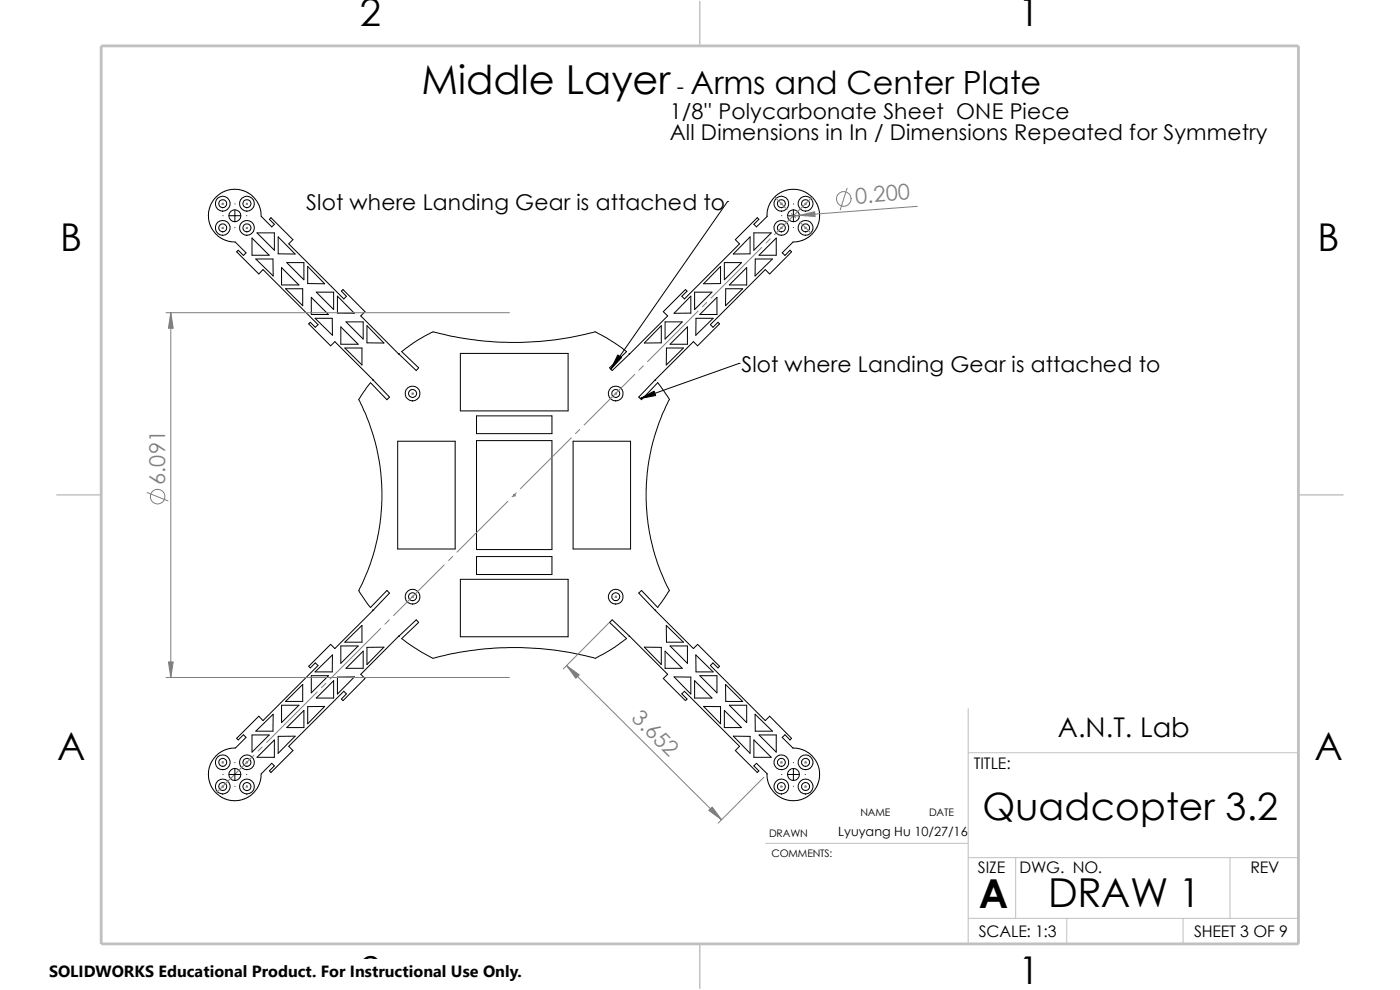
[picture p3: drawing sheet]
<svg xmlns="http://www.w3.org/2000/svg" width="297mm" height="210mm" viewBox="0 0 297 210" stroke-linecap="round" stroke-linejoin="round" font-family="sans-serif">
<path d="M205.4 159.7h70.1M205.4 150.3v49.9M275.5 150.3v49.9h-239.9M162.4 178.9h43M205.4 181.9h70.1M205.4 194.8h70.1M215.5 181.9v12.9M226.3 194.8v5.4M251 194.8v5.4M260.9 181.9v12.9" fill="none" stroke="#c0c0c0" stroke-width=".21"/>
<path d="M148.5 .2v9.5M11.9 105h9.6M275.5 105h9.5M148.5 200.2v9.6" fill="none" stroke="#c0c0c0" stroke-width=".3"/>
<path d="M21.5 9.7h254v190.5h-254z" fill="none" stroke="#c0c0c0" stroke-width=".59"/>
<g fill="none" stroke="#000" stroke-width=".21">
<path d="M47.3 45.8h.1M48.6 45.8h2.5M49.8 44.5v2.5M49.8 48.3h.1M49.8 43.3h.1M52.3 45.8h.1M53.5 50.5l3.6 3.6h-3.6zM54.3 54.9h3.6l.1 3.6zM54.5 49.4h3.7v3.7zM59 50.2l3.6 3.7-3.6-.1zM59.7 56.8l3.7 3.7h-3.7zM60.8 55.7h3.7v3.7z"/>
<path d="M65.3 56.5l3.6 3.7h-3.6zM152.9 56.5v3.7h-3.6zM153.7 55.7h3.6l-3.6 3.7zM154.3 42.8h.1M154.3 42.8l-24.7 35.5M158.4 56.8v3.7h-3.7zM159.1 50.2v3.6l-3.5 .1zM159.9 49.4h3.7l-3.7 3.7zM160.2 54.9h3.7l-3.7 3.6zM161 54.1l3.7-3.6v3.6zM162.7 45.9l.1-1.1 .3-1.1 .4-.9 .7-.9 .8-.7 1.2-.6 2-.5 2.1 .4 .9 .4 .9 .8 .7 .8 .7 1.1 .4 2.1-.1 1.2-.5 1.4-1.3 1.7-1.6 .9-1.2 .4-1 .1-2.3 2.2 .6 .6 1.1-1.1 .3 .3-4.6 4.7-1-.9-11.6 11.7 .6 .5 1-1 .4 .3-4.7 4.7-.9-.9-8.1 8.1M162.8 45.9l-2.3 2.2-.6-.5 1.1-1.1-.3-.3-4.7 4.6 .9 .9-11.7 11.7-.5-.5 1.1-1.1-.4-.4-4.7 4.7 .9 .9-8 8.1"/>
<path d="M165.8 45.8h.1M167.1 45.8h2.5M168.3 43.3h.1M168.3 44.5v2.5M168.3 48.3h.1M170.8 45.8h.1M60.6 61.3h3.6v3.6zM66 63.1l3.7 3.6h-3.7zM66.8 67.5h3.7v3.6zM67.1 62h3.7v3.7zM71.6 62.8l3.6 3.7-3.6-.1zM72.3 69.3l3.7 3.7h-3.7z"/>
<path d="M73.2 73.8h3.6v3.6zM73.4 68.3h3.6v3.6zM77.9 69.1l3.5 3.7-3.5-.1zM97.7 75h22.8v12.2h-22.8zM133.5 75l.1 .1zM133.6 75.1l-3.7 3.5-.6-.6 3.6-3.4-.4-.3a37.9 37.9 0 0 0-6.2-3.9 67 67 0 0 1-34.4 0 31.7 31.7 0 0 0-6.7 4.2l3.6 3.4-.5 .6-3.6-3.6-.1 .1-8.1-8.1 .9-.9-4.6-4.7-.4 .4 1.1 1.1-.6 .5-11.6-11.7 .8-.9-4.6-4.6-.4 .3 1.1 1.1-.5 .5-2.3-2.2-.1-1.1-.4-1.3-.3-.7-1.1-1.3-1.6-.9-1.1-.4-1.1-.1-1.3 .2-.8 .3-1.6 1.1-.7 .8-.7 1.1-.4 2.1 .4 2.1 .4 .8 .7 1 .8 .7 1.2 .6 1.2 .4 1 .1 2.3 2.2-.6 .6-1.1-1.1-.3 .3 4.7 4.7 .9-.9 11.7 11.7-.6 .5-1.1-1-.3 .3 4.6 4.7 .9-.9 8.1 8.1M140.3 69.1v3.6l-3.6 .1zM141.1 68.3h3.6l-3.6 3.6zM141.4 73.8h3.6l-3.6 3.6zM145.8 69.3v3.7h-3.6zM146.6 62.8v3.6l-3.6 .1zM147.4 62h3.6l-3.6 3.7z"/>
<path d="M147.7 67.5h3.6l-3.7 3.6zM148.5 66.7l3.6-3.6v3.6zM154 61.3h3.6l-3.7 3.6zM156.8 77.1h.1M156.8 77.1l-21 7.4M76.1 84.8a44.2 44.2 0 0 1 0 40.5l2.5 3.6M79.1 80.6h.1M79.1 80.6l3.5 3.6-.5 .6-3.5-3.6-2.5 3.6M84.4 93.6h12.2v22.9h-12.2zM101.1 88.2h16v3.8h-16zM101.1 93.5h16v23.1h-16zM121.6 93.6h12.2v22.9h-12.2z"/>
<path d="M139 80.6h.1zM139 80.6l-3.5 3.6 .6 .6 3.4-3.6M139.5 81.2l2.5 3.6a44 44 0 0 0 0 40.5M101.1 118.1h16v3.8h-16zM72.3 137h3.7l-3.7 3.7zM73.2 136.2l3.6-3.5v3.5zM77.9 137.3h3.5l-3.5 3.7zM78.6 128.9l3.5-3.6 .5 .5-3.5 3.7M79.1 129.5h.1M79.1 129.5l-8.1 8.1-.9-.9-4.6 4.7 .3 .3 1.1-1.1 .6 .6-11.7 11.7-.9-1-4.7 4.7 .3 .4 1.1-1.1 .6 .5-2.3 2.3h-1l-1.2 .4-1.2 .6-.8 .7-.7 1-.4 .9-.4 2 .4 2.1 .7 1.2 .7 .8 1.6 1 .8 .3 1.3 .2 1.1-.1 1.1-.3 1.6-1 1.3-1.6 .4-1.2 .2-1.5 2.3-2.3 .5 .6-1.1 1 .4 .4 4.6-4.7-.8-.9 11.6-11.7 .6 .6-1.1 1.1 .4 .3 4.6-4.7-.9-.9 8.1-8h.1l3.6-3.5 .5 .5-3.6 3.5 .4 .2a42.5 42.5 0 0 0 6.2 4M91.9 139.7a65.9 65.9 0 0 1 34.4 0M97.7 122.9h22.8v12.2h-22.8z"/>
<path d="M133.6 135h-.1zM133.6 135l-3.7-3.5-.6 .5 3.6 3.5a40.8 40.8 0 0 1-6.6 4.2M133.6 135l8 8-.9 .9 4.7 4.7 .4-.3-1.1-1.1 .5-.6 11.7 11.7-.9 .9 4.7 4.7 .3-.4-1.1-1 .6-.6 2.3 2.3M136.7 137.3h3.6v3.7zM139 129.5l8.1 8.1 .9-.9 4.7 4.7-.4 .3-1-1.1-.6 .6 11.6 11.7 1-1 4.6 4.7-.3 .4-1.1-1.1-.6 .5 2.3 2.3h1l1.2 .4 1.6 1 1.3 1.6 .5 1.4 .1 1.2-.4 2.1-.7 1.2-.7 .8-.9 .7-.9 .4-2.1 .4-2-.4-1.2-.7-.8-.7-.7-.9-.4-.9-.3-1.1-.1-1.1M139.1 129.4l-.1 .1zM141.1 138.1l3.6 3.7h-3.6zM141.4 132.7l3.6 3.5h-3.6zM142 125.3l-2.5 3.6-3.4-3.6-.6 .5 3.5 3.7M142.2 137h3.6v3.7zM147.6 138.9l3.7 3.6h-3.6zM53.5 155.9h3.6l-3.6 3.7z"/>
<path d="M54.3 155.1l3.7-3.6-.1 3.6zM59 156.2h3.6l-3.6 3.6zM59.7 149.6h3.7l-3.7 3.7zM60.6 148.8l3.6-3.6v3.6zM64.5 150.7v3.6h-3.7zM65.3 149.9h3.6l-3.6 3.6zM66 143.3h3.7l-3.7 3.7zM66.8 142.5l3.7-3.6v3.6zM67.1 148.1l3.7-3.7v3.7zM71.6 143.6h3.6l-3.6 3.6zM73.4 141.8l3.6-3.7v3.7zM143 143.6h3.6v3.6z"/>
<path d="M147.4 144.4l3.6 3.7h-3.6zM148.5 143.3h3.6v3.7zM149.3 149.9h3.6v3.6zM153.7 150.7l3.6 3.6h-3.6zM153.9 145.2l3.7 3.6h-3.6zM154.7 149.6h3.7v3.7zM155.6 156.2h3.5v3.6zM159.9 157l3.7 3.7h-3.7zM160.2 151.5l3.7 3.6h-3.7zM161 155.9h3.7v3.7zM47.3 164.3h.1M48.6 164.3h2.5"/>
<path d="M49.8 161.8h.1M49.8 163v2.5M49.8 166.8h.1M52.3 164.3h.1M54.5 160.7l3.7-3.7v3.7zM165.8 164.3h.1M167.1 164.3h2.5M168.3 166.8h.1M168.3 161.8h.1M168.3 163v2.5M170.8 164.3h.1"/>
<circle cx="47.2" cy="43.2" r="1.57"/>
<circle cx="47.2" cy="48.3" r="1.57"/>
<circle cx="47.2" cy="43.2" r=".86"/>
<circle cx="47.3" cy="48.3" r=".85"/>
<circle cx="49.8" cy="45.8" r="1.27"/>
<circle cx="52.4" cy="43.2" r=".86"/>
<circle cx="52.4" cy="48.3" r="1.58"/>
<circle cx="52.4" cy="43.2" r="1.58"/>
<circle cx="52.4" cy="48.3" r=".85"/>
<circle cx="165.8" cy="43.2" r=".85"/>
<circle cx="165.8" cy="48.4" r=".84"/>
<circle cx="165.8" cy="48.3" r="1.57"/>
<circle cx="165.8" cy="43.2" r="1.57"/>
<circle cx="168.3" cy="45.8" r="1.27"/>
<circle cx="170.9" cy="48.3" r="1.57"/>
<circle cx="170.9" cy="43.2" r="1.57"/>
<circle cx="170.9" cy="43.2" r=".86"/>
<circle cx="170.9" cy="48.3" r=".85"/>
<circle cx="87.5" cy="83.5" r="1.58"/>
<circle cx="87.5" cy="83.5" r=".85"/>
<circle cx="130.6" cy="83.5" r=".84"/>
<circle cx="130.6" cy="83.5" r="1.57"/>
<circle cx="87.5" cy="126.6" r="1.57"/>
<circle cx="87.5" cy="126.6" r=".85"/>
<circle cx="130.6" cy="126.6" r=".84"/>
<circle cx="130.6" cy="126.6" r="1.56"/>
<circle cx="47.2" cy="166.9" r="1.57"/>
<circle cx="47.2" cy="161.7" r="1.56"/>
<circle cx="47.3" cy="166.8" r=".85"/>
<circle cx="47.3" cy="161.7" r=".85"/>
<circle cx="49.8" cy="164.3" r="1.27"/>
<circle cx="52.4" cy="166.9" r=".86"/>
<circle cx="52.4" cy="161.7" r=".85"/>
<circle cx="52.4" cy="161.7" r="1.57"/>
<circle cx="52.4" cy="166.9" r="1.58"/>
<circle cx="165.8" cy="166.9" r=".85"/>
<circle cx="165.8" cy="161.7" r=".84"/>
<circle cx="165.8" cy="161.7" r="1.56"/>
<circle cx="165.8" cy="166.9" r="1.57"/>
<circle cx="168.3" cy="164.3" r="1.27"/>
<circle cx="170.9" cy="161.7" r="1.56"/>
<circle cx="170.9" cy="166.9" r="1.57"/>
<circle cx="170.9" cy="166.8" r=".85"/>
<circle cx="170.9" cy="161.7" r=".85"/>
</g>
<g fill="none" stroke="#808080" stroke-width=".21">
<path d="M179.7 39.9l-1.4 4.6M47.1 48.3h.3M47.1 43.1l.3 .3M47.1 43.2h.3M47.1 48.2l.3 .3M47.2 43.1v.3M47.2 48.2v.3M47.4 43.1l-.3 .3M47.4 48.2l-.3 .3M52.2 48.3h.3M52.2 48.2l.3 .3M52.2 43.2h.3"/>
<path d="M52.2 43.1l.3 .3M52.4 43.1v.3M52.4 48.2v.3M52.5 48.2l-.3 .3M52.5 43.1l-.3 .3M161.6 52.5l-10.8 10.7M163.4 50.7l-.9 .9M164.4 41.8l2.6 2.6M165.7 48.3h.2M165.7 43.2h.2M165.7 48.2l.2 .3M165.8 43.1v.3"/>
<path d="M165.8 48.2v.3M165.9 48.2l-.3 .3M165.9 43.1l-.3 .3M167.9 45.3l.9 .9M169.7 47.1l2.6 2.6M170.8 48.3h.3M170.8 43.2h.3M170.8 43.1l.3 .3M170.9 43.1v.3M170.9 48.2v.3M171 43.1l-.3 .3M171 48.2l-.3 .3"/>
<path d="M172.3 41.8l-8 8M194.6 43.8l-27.6 2.1M35.2 66.3h72.9M36.2 66.3v77.4M134.7 79.4l-10.8 10.8M136.5 77.6l-.9 .9M148.1 66l-10.7 10.7M149.9 64.1l-.9 1M87.4 83.5h.3M87.4 83.4l.3 .3M87.5 83.4v.3M87.7 83.4l-.3 .3"/>
<path d="M121.2 92.9l-10.8 10.8M123 91.1l-.9 .9M130.5 83.5h.3M130.5 83.4l.3 .3M130.6 83.4v.3M130.8 83.4l-.3 .3M31.2 104.5l4.4 1.8M94.2 119.8l-10.7 10.8M96.1 118l-.9 .9M107.7 106.3l-10.8 10.8M109 105h.3M109 104.9l.3 .3"/>
<path d="M109.1 104.9v.3M109.2 104.9l-.3 .3M109.5 104.6l-.9 .9M80.8 133.3l-10.8 10.8M82.6 131.5l-.9 .9M87.4 126.6h.3M87.4 126.4l.3 .3M87.5 126.4v.3M87.7 126.4l-.3 .3M129.2 132.2l-9.7 9.7M130.5 126.6h.3M130.5 126.4l.3 .3"/>
<path d="M130.6 126.4v.3M130.8 126.4l-.3 .3M35.2 143.7h72.9M55.6 158.5l-.9 .8M67.3 146.8l-10.7 10.7M69.1 144.9l-.9 1M120.2 141.2l32.9 32.7M47.1 161.7h.3M47.1 166.8h.3M47.1 166.7l.3 .3M47.1 161.6l.3 .3M47.2 161.6v.3"/>
<path d="M47.2 166.7v.3M47.4 161.6l-.3 .3M52.2 161.7h.3M52.2 161.6l.3 .3M52.2 166.8h.3M52.2 166.7l.3 .3M52.4 161.6v.3M52.4 166.7v.3M52.5 166.7l-.3 .3M53.8 160.2l-7.9 8M162.1 164.9l-9.7 9.7M165.7 161.7h.2"/>
<path d="M165.7 166.8h.2M165.7 161.6l.2 .3M165.7 166.7l.2 .3M165.8 161.6v.3M165.8 166.7v.3M165.9 161.6l-.3 .3M165.9 166.7l-.3 .3M170.8 161.7h.3M170.8 166.8h.3M170.8 166.7l.3 .3M170.8 161.6l.3 .3M170.9 161.6v.3"/>
<path d="M170.9 166.7v.3M171 166.7l-.3 .3M171 161.6l-.3 .3"/>
<circle cx="179" cy="42.2" r="1.55"/>
<circle cx="33.4" cy="105.4" r="1.56"/>
</g>
<g fill="#808080" stroke="#808080" stroke-width=".21">
<path d="M120.2 141.2l2.7 2-.7 .7z"/>
<path d="M169.6 45.7l3.2-.8 .1 1z"/>
<path d="M151.1 171.2l2 2.7-2.7-2z"/>
<path d="M36.2 66.3l.5 3.3h-1z"/>
<path d="M35.7 140.4h1l-.5 3.3z"/>
</g>
<path d="M131.1 75.3l.8 .6-2.3 2.4zM135.8 84.5l3-1.5 .3 .9z" fill="#000" stroke="#000" stroke-width=".21"/>
<path d="M10.4 203.6h100.4v6.4h-100.4z" fill="#fff"/>
<g font-size="8.5">
<text x="89.4" y="19.9">Middle Layer</text>
<text x="207.6" y="192.5">A</text>
<text x="222.4" y="192.4">DRAW 1</text>
</g>
<g font-size="8.1">
<text x="76.4" y="5.5">2</text>
<text x="216.1" y="5.5">1</text>
<text x="12.8" y="53.2">B</text>
<text x="279.5" y="53.2">B</text>
<text x="12.1" y="161.1">A</text>
<text x="278.8" y="161.1">A</text>
<text x="76.4" y="208.7">2</text>
<text x="216.1" y="208.7">1</text>
</g>
<text font-size="8" x="208.4" y="173.9">Quadcopter 3.2</text>
<text font-size="6.8" x="146.5" y="19.9">Arms and Center Plate</text>
<text font-size="5.8" x="224.5" y="156.3">A.N.T. Lab</text>
<g font-size="4.6">
<text x="143.6" y="20">-</text>
<text x="142.1" y="25.2">1/8'' Polycarbonate Sheet ONE Piece</text>
<text x="142.1" y="29.7">All Dimensions in In / Dimensions Repeated for Symmetry</text>
<text x="65" y="44.6">Slot where Landing Gear is attached to</text>
<text x="157.3" y="79">Slot where Landing Gear is attached to</text>
</g>
<g font-size="4.6" fill="#808080">
<text x="181.6" y="43.2" transform="rotate(-4 181.6 43.2)">0.200</text>
<text x="35.1" y="102.9" transform="rotate(-90 35.1 102.9)">6.091</text>
<text x="133.8" y="152.6" transform="rotate(45 133.8 152.6)">3.652</text>
</g>
<g font-size="3.4">
<text x="206.6" y="163.1">TITLE:</text>
<text x="207.5" y="185.1">SIZE</text>
<text x="216.3" y="185.2">DWG. NO.</text>
<text x="265.3" y="185.3">REV</text>
<text x="207.6" y="198.7">SCALE: 1:3</text>
<text x="253.3" y="198.7">SHEET 3 OF 9</text>
<text x="10.4" y="207.3">SOLIDWORKS Educational Product. For Instructional Use Only.</text>
</g>
<text font-size="2.7" x="177.8" y="177.3">Lyuyang Hu 10/27/16</text>
<g font-size="2.2">
<text x="182.5" y="173.1">NAME</text>
<text x="197.1" y="173.1">DATE</text>
<text x="163.2" y="177.5">DRAWN</text>
<text x="163.7" y="181.7">COMMENTS:</text>
</g>
</svg>
